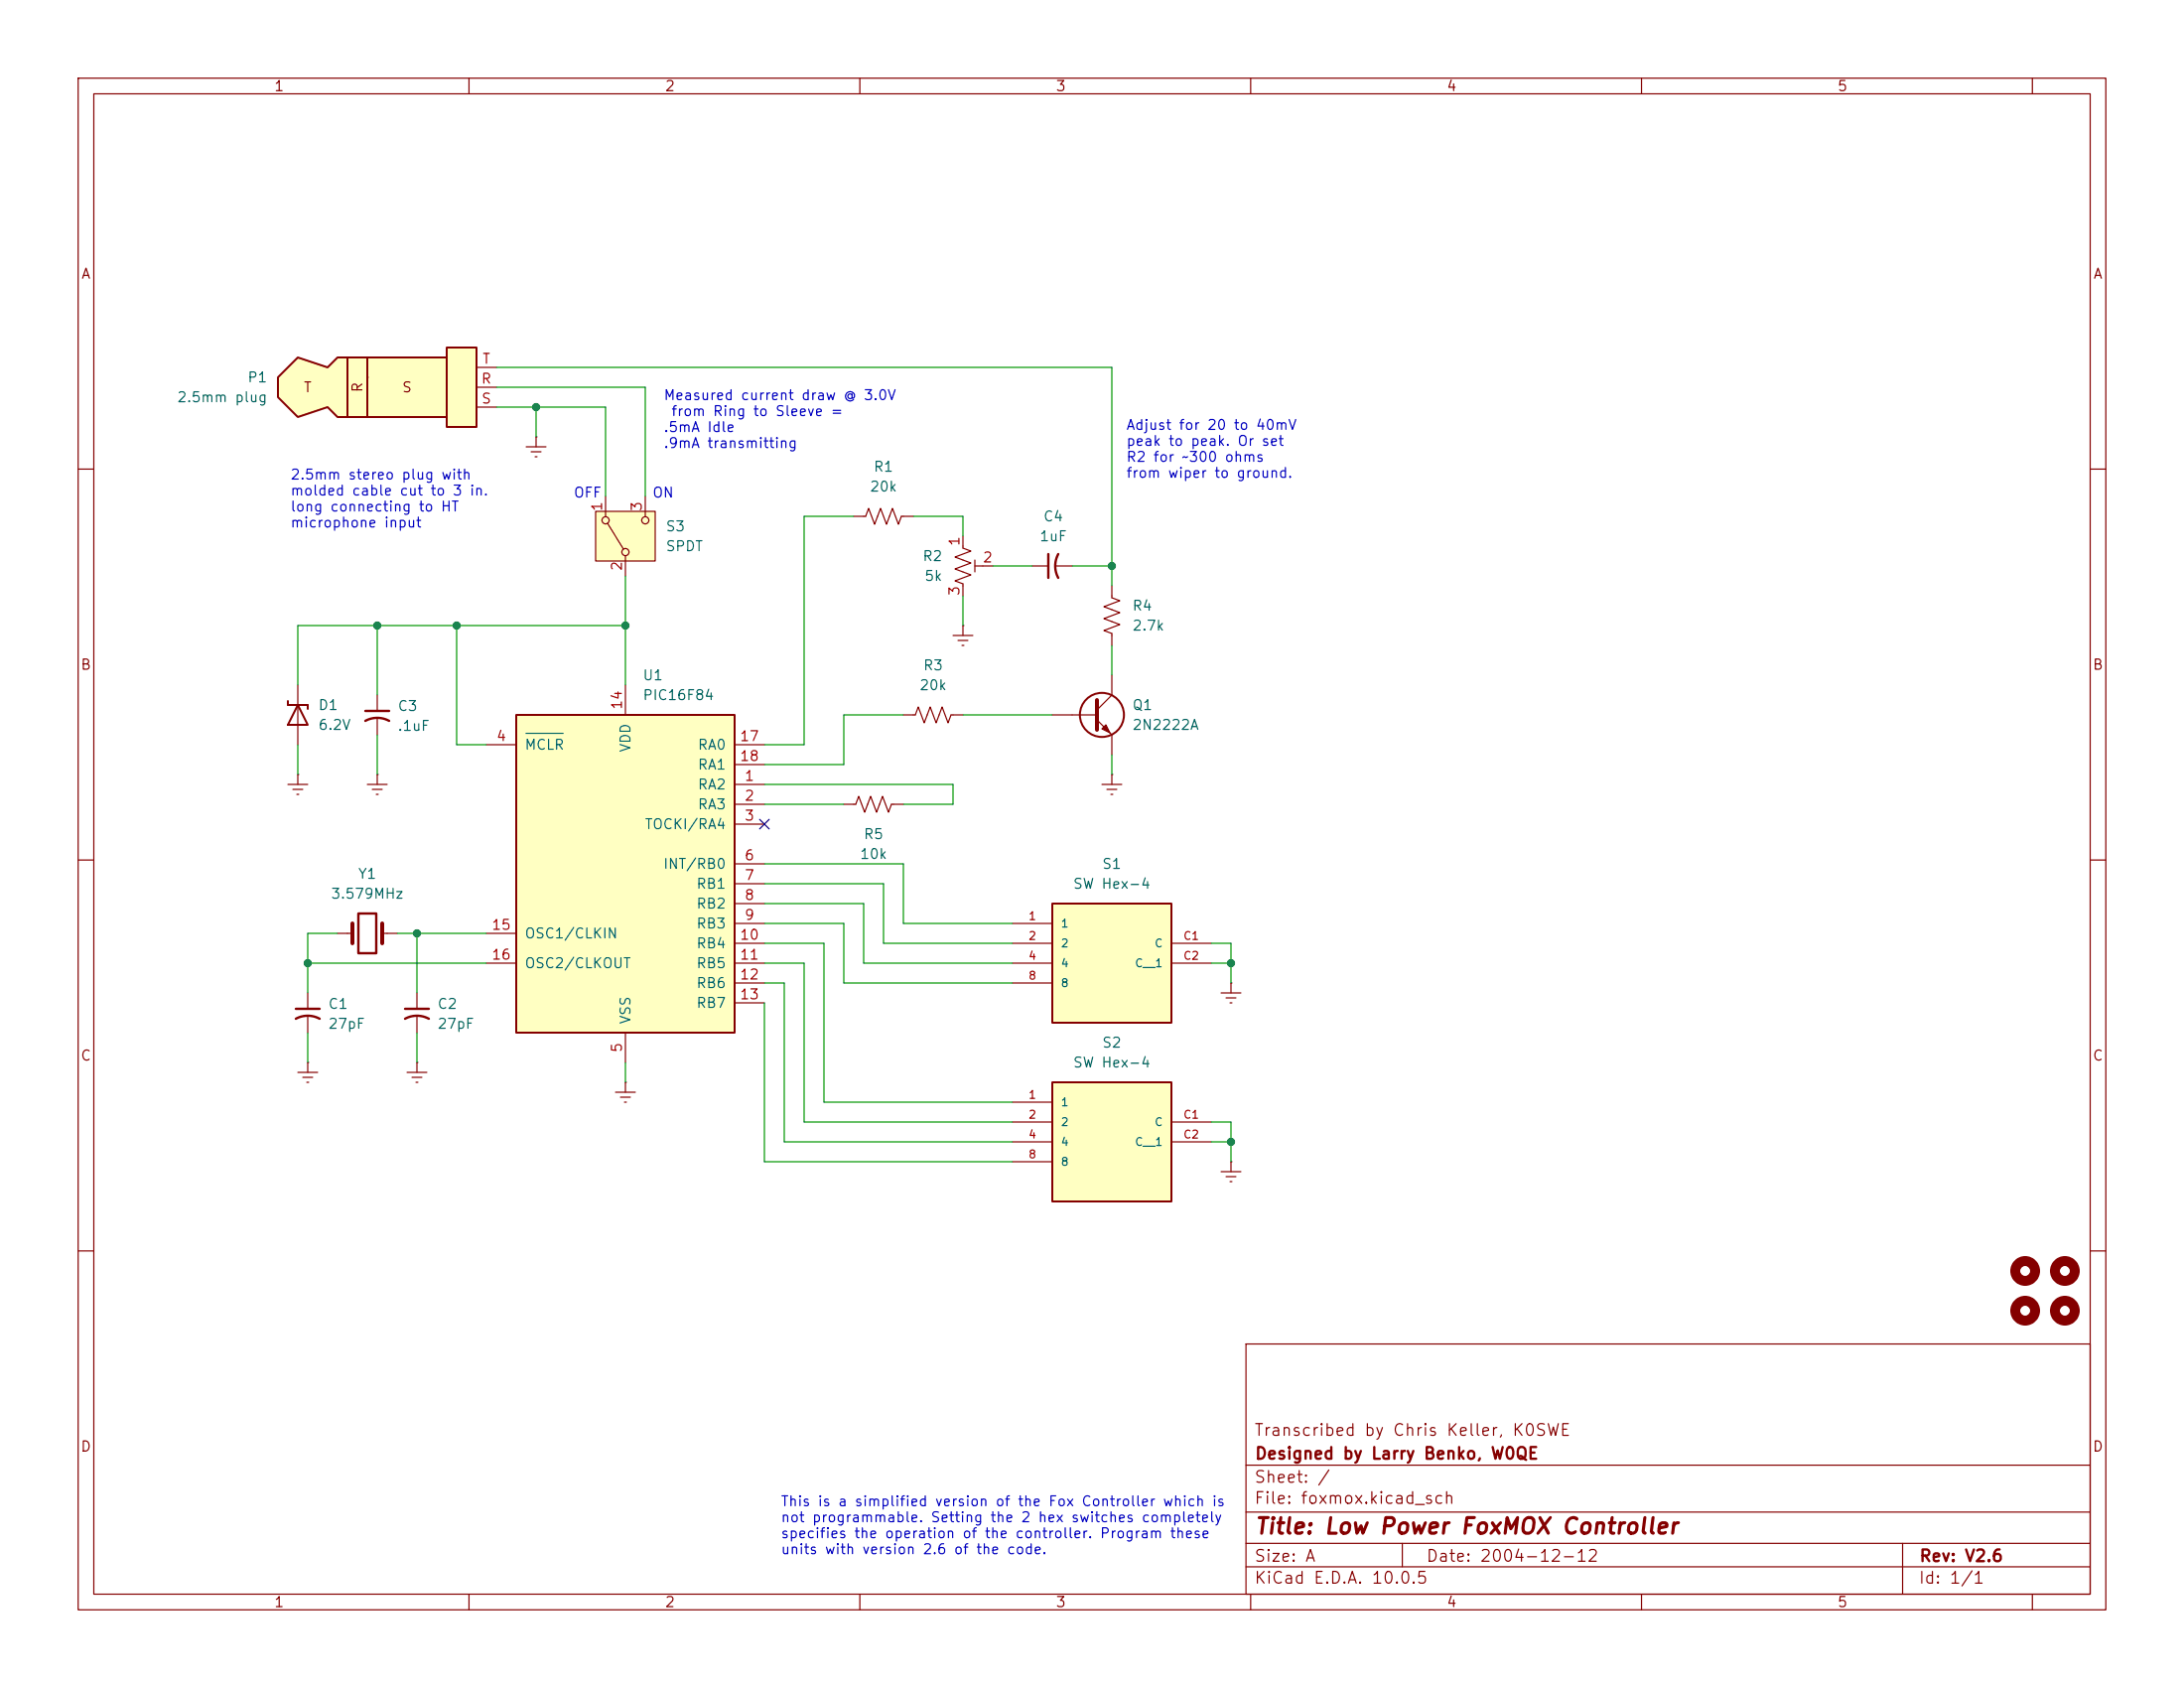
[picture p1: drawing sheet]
<svg xmlns="http://www.w3.org/2000/svg" width="279mm" height="216mm" viewBox="0 0 279 216" stroke-linecap="round" stroke-linejoin="round" font-family="sans-serif">
<g fill="none" stroke="#840000" stroke-width=".15">
<path d="M10 10h259.4v195.9h-259.4zM12 12h255.4v191.9h-255.4zM60 10v2M110 10v2M160 10v2M210 10v2M260 10v2M10 60h2M123.2 68.6v1.5l1 .4-2 .7 2 .8-2 .8 2 .7-2 .8 1 .4v1.5M124.7 71.6v1.6M124.7 72.4h2.3M132.1 72.4h2"/>
<path d="M135.1 72.4h2.1M142.2 74.9v1.6l1.1 .3-2.1 .8 2.1 .8-2.1 .7 2.1 .8-2.1 .7 1 .4v1.6M267.4 60h2M38.1 99.1h.1M38.1 87.6v7.7M38.1 99.1v1.2M48.3 99.1h.1M48.3 88.9v2M48.3 91.9v2.1M48.3 99.1v1.2M115.6 91.4h1.5l.4-1 .7 2.1 .8-2.1 .8 2.1 .7-2.1 .8 2.1 .4-1.1h1.5M121.9 81.3h2.6"/>
<path d="M122.6 81.9h1.2M123.1 82.6h.2M123.2 80h.1M123.2 80v1.3M134.6 91.4h5.7M140.3 92.1l1.9 1.9v2.5M142.2 99.1h.1M142.2 86.4v2.5l-1.9 1.9M142.2 99.1v1.2M10 110h2M36.8 100.3h2.6M37.5 101h1.2"/>
<path d="M38 101.6h.2M47 100.3h2.5M47.6 101h1.3M48.1 101.6h.3M141 100.3h2.5M141.6 101h1.3M142.1 101.6h.3M267.4 110h2M10 160h2M159.4 171.9h108v32h-108zM267.4 160h2M159.4 197.4h108"/>
<path d="M159.4 193.4h108M159.4 187.4h108M179.4 197.4v3M243.4 197.4v6.5M60 203.9v2M110 203.9v2M159.4 200.4h108M160 203.9v2M210 203.9v2M260 203.9v2"/>
</g>
<path d="M134.1 70.9v3M135.4 70.9a3.2 3.2 0 0 0 0 3M46.7 92.2a3.2 3.2 0 0 1 3.1 0M46.7 90.9h3.1" fill="none" stroke="#840000" stroke-width=".3"/>
<g fill="none" stroke="#840000" stroke-width=".25">
<path d="M36.8 89.7v.5h2.6M36.8 90.2h2.6v.5M38.1 90.2l1.3 2.5h-2.6z"/>
<circle cx="141" cy="91.4" r="2.82"/>
</g>
<path d="M140.3 89.5v3.8" fill="none" stroke="#840000" stroke-width=".51"/>
<path d="M141 93.2l.5-.5 .5 1z" fill="#840000" stroke="#840000" stroke-width=".15"/>
<g fill="#ffffc2">
<path d="M44.4 45.7h12.7v7.6h-12.7z"/>
<path d="M35.6 48.3l2.5-2.6 3.8 1.3 1.3-1.3h1.2v7.6h-1.2l-1.3-1.2-3.8 1.2-2.5-2.5z"/>
<path d="M57.1 44.5h3.9v10.1h-3.9z"/>
</g>
<path d="M35.6 48.3l2.5-2.6 3.8 1.3 1.3-1.3h1.2v7.6h-1.2l-1.3-1.2-3.8 1.2-2.5-2.5zM44.4 45.7h2.6v7.6h-2.6zM44.4 45.7h12.7v7.6h-12.7zM57.1 44.5h3.9v10.1h-3.9z" fill="none" stroke="#840000" stroke-width=".25"/>
<path d="M47 48.3h.1M61 49.5h2.5M61 52.1h2.5M61 47h2.5" fill="none" stroke="#840000" stroke-width=".15"/>
<path d="M66 91.4h28v40.7h-28z" fill="#ffffc2"/>
<path d="M66 91.4h28v40.7h-28z" fill="none" stroke="#840000" stroke-width=".25"/>
<g fill="none" stroke="#840000" stroke-width=".15">
<path d="M62.2 95.3h3.8M80 87.6v3.8M94 95.3h3.8M94 97.8h3.8M62.2 119.4h3.8M94 100.3h3.8M94 102.9h3.8M94 105.4h3.8M94 110.5h3.8M94 113h3.8M94 115.6h3.8M94 118.1h3.8"/>
<path d="M62.2 123.2h3.8M80 132.1v3.8M94 120.7h3.8M94 123.2h3.8M94 125.7h3.8M94 128.3h3.8M156.2 127h2.5M156.8 127.6h1.3M157.4 128.3h.2M157.5 125.7h.1M157.5 125.7v1.3M156.2 149.9h2.5"/>
<path d="M156.8 150.5h1.3M157.4 151.1h.2M157.5 148.6h.1M157.5 148.6v1.3"/>
</g>
<path d="M67.3 93.8h4.7" fill="none" stroke="#006464" stroke-width=".15"/>
<g fill="none" stroke="#840000" stroke-width="1.3">
<circle cx="259.1" cy="167.6" r="1.27"/>
<circle cx="259.1" cy="162.6" r="1.27"/>
<circle cx="264.2" cy="167.6" r="1.27"/>
<circle cx="264.2" cy="162.6" r="1.27"/>
</g>
<path d="M134.6 115.6h15.3v15.2h-15.3z" fill="#ffffc2"/>
<path d="M134.6 115.6h15.3v15.2h-15.3z" fill="none" stroke="#840000" stroke-width=".25"/>
<path d="M129.5 118.1h5.1M129.5 120.7h5.1M129.5 123.2h5.1M129.5 125.7h5.1M149.9 120.7h5M149.9 123.2h5" fill="none" stroke="#840000" stroke-width=".15"/>
<path d="M134.6 138.4h15.3v15.3h-15.3z" fill="#ffffc2"/>
<path d="M134.6 138.4h15.3v15.3h-15.3z" fill="none" stroke="#840000" stroke-width=".25"/>
<g fill="none" stroke="#840000" stroke-width=".15">
<path d="M107.9 102.9h1.6l.4-1 .7 2 .8-2 .7 2 .8-2 .8 2 .3-1h1.6M38.1 137.2h2.5M38.7 137.8h1.3M39.2 138.4h.3M39.4 135.9h.1M39.4 127v2M39.4 130v2.1M39.4 135.9v1.3M53.3 127v2M53.3 130v2.1M78.7 139.7h2.6M80 138.4h.1"/>
<path d="M80 138.4v1.3M79.4 140.3h1.2M79.9 141h.2M129.5 141h5.1M129.5 143.5h5.1M129.5 146.1h5.1M129.5 148.6h5.1M149.9 143.5h5M149.9 146.1h5"/>
</g>
<path d="M37.8 130.3a3.2 3.2 0 0 1 3.1 0M37.8 129h3.1M51.8 130.3a3.2 3.2 0 0 1 3.1 0M51.8 129h3.1" fill="none" stroke="#840000" stroke-width=".3"/>
<path d="M76.2 65.4h7.6v6.4h-7.6z" fill="#ffffc2"/>
<g fill="none" stroke="#840000" stroke-width=".15">
<path d="M67.3 57.2h2.5M67.9 57.8h1.3M68.5 58.4h.2M68.6 55.9h.1M68.6 55.9v1.3M76.2 65.4h7.6v6.4h-7.6zM77.5 63.5v2.5M77.7 66.9l2.1 3.3M80 71.1v2.6M82.5 63.5v2.5M109.2 66h1.5l.4-1 .8 2.1 .7-2.1 .8 2.1 .8-2.1 .7 2.1 .4-1.1h1.5M43.2 119.4h1.9"/>
<path d="M48.9 119.4h1.9M52.1 137.2h2.5M52.7 137.8h1.3M53.2 138.4h.3M53.3 135.9h.1M53.3 135.9v1.3"/>
<circle cx="77.5" cy="66.5" r=".46"/>
<circle cx="80" cy="70.6" r=".46"/>
<circle cx="82.5" cy="66.5" r=".46"/>
</g>
<path d="M45.1 118.1v2.6M48.9 118.1v2.6" fill="none" stroke="#840000" stroke-width=".51"/>
<path d="M45.8 116.8h2.3v5.1h-2.3z" fill="none" stroke="#840000" stroke-width=".3"/>
<g fill="none" stroke="#009600" stroke-width=".15">
<path d="M63.5 47h78.7v27.9M63.5 52.1h14v11.4M63.5 49.5h19v14M68.6 52.1v3.8M80 73.7v13.9M109.2 66h-6.3v29.3h-5.1M116.8 66h6.4v2.6M123.2 76.2v3.8M127 72.4h5.1M137.2 72.4h5M38.1 95.3v3.8M48.3 80v8.9"/>
<path d="M48.3 94v5.1M58.4 80v15.3h3.8M80 80h-41.9v7.6M115.6 91.4h-7.7v6.4h-10.1M123.2 91.4h11.4M142.2 82.6v3.8M142.2 96.5v2.6M43.2 119.4h-3.8v7.6M50.8 119.4h11.4M53.3 119.4v7.6M97.8 115.6h12.7v7.6h19M97.8 110.5h17.8v7.6h13.9"/>
<path d="M97.8 118.1h10.1v7.6h21.6M97.8 113h15.2v7.7h16.5M97.8 100.3h24.1v2.6h-6.3M97.8 102.9h10.1M39.4 123.2h22.8M39.4 132.1v3.8M53.3 132.1v3.8M80 135.9v2.5M97.8 120.7h7.6v20.3h24.1M97.8 125.7h2.5v20.4h29.2M97.8 123.2h5.1v20.3h26.6M97.8 128.3v20.3h31.7"/>
<path d="M154.9 120.7h2.6v5M154.9 123.2h2.6M154.9 143.5h2.6v5.1M154.9 146.1h2.6"/>
</g>
<path d="M97.2 104.8l1.2 1.2M98.4 104.8l-1.2 1.2" fill="none" stroke="#000084" stroke-width=".15"/>
<g fill="#009600" stroke="#009600" stroke-width=".13">
<circle cx="142.2" cy="72.4" r=".46"/>
<circle cx="80" cy="80" r=".46"/>
<circle cx="68.6" cy="52.1" r=".46"/>
<circle cx="157.5" cy="146.1" r=".46"/>
<circle cx="157.5" cy="123.2" r=".46"/>
<circle cx="58.4" cy="80" r=".46"/>
<circle cx="53.3" cy="119.4" r=".46"/>
<circle cx="39.4" cy="123.2" r=".46"/>
<circle cx="48.3" cy="80" r=".46"/>
</g>
<text font-size="2" fill="#840000" x="160.4" y="196.7">Title: Low Power FoxMOX Controller</text>
<g font-size="1.5" fill="#840000">
<text x="160.4" y="184">Transcribed by Chris Keller, K0SWE</text>
<text x="160.4" y="190">Sheet: /</text>
<text x="160.4" y="187">Designed by Larry Benko, W0QE</text>
<text x="160.4" y="192.7">File: foxmox.kicad_sch</text>
<text x="160.4" y="202.9">KiCad E.D.A. 10.0.5</text>
<text x="160.4" y="200.1">Size: A</text>
<text x="182.4" y="200.1">Date: 2004-12-12</text>
<text x="245.4" y="202.9">Id: 1/1</text>
<text x="245.4" y="200.1">Rev: V2.6</text>
</g>
<g font-size="1.3" fill="#840000">
<text x="35" y="12">1</text>
<text x="85" y="12">2</text>
<text x="135" y="12">3</text>
<text x="185" y="12">4</text>
<text x="235" y="12">5</text>
<text x="10.3" y="36">A</text>
<text x="267.7" y="36">A</text>
<text x="38.8" y="50.5">T</text>
<text x="46.7" y="50.3" transform="rotate(-90 46.7 50.3)">R</text>
<text x="51.3" y="50.5">S</text>
<text x="10.2" y="86">B</text>
<text x="267.6" y="86">B</text>
<text x="10.2" y="136">C</text>
<text x="267.6" y="136">C</text>
<text x="10.2" y="186">D</text>
<text x="267.6" y="186">D</text>
<text x="35" y="205.9">1</text>
<text x="85" y="205.9">2</text>
<text x="135" y="205.9">3</text>
<text x="185" y="205.9">4</text>
<text x="235" y="205.9">5</text>
</g>
<g font-size="1.3" fill="#a90000">
<text x="61.6" y="46.9">T</text>
<text x="61.5" y="49.4">R</text>
<text x="61.5" y="51.9">S</text>
<text x="77.3" y="65.5" transform="rotate(-90 77.3 65.5)">1</text>
<text x="82.4" y="65.5" transform="rotate(-90 82.4 65.5)">3</text>
<text x="123.1" y="69.9" transform="rotate(-90 123.1 69.9)">1</text>
<text x="79.9" y="73.1" transform="rotate(-90 79.9 73.1)">2</text>
<text x="123.1" y="76.3" transform="rotate(-90 123.1 76.3)">3</text>
<text x="125.6" y="72.3">2</text>
<text x="63.4" y="95.1">4</text>
<text x="79.9" y="90.9" transform="rotate(-90 79.9 90.9)">14</text>
<text x="94.5" y="95.1">17</text>
<text x="94.5" y="97.7">18</text>
<text x="95.2" y="100.2">1</text>
<text x="95.2" y="102.7">2</text>
<text x="95.2" y="105.3">3</text>
<text x="95.2" y="110.4">6</text>
<text x="95.2" y="112.9">7</text>
<text x="62.8" y="119.2">15</text>
<text x="95.2" y="115.4">8</text>
<text x="95.2" y="118">9</text>
<text x="62.8" y="123.1">16</text>
<text x="94.5" y="120.5">10</text>
<text x="94.5" y="123.1">11</text>
<text x="94.5" y="125.6">12</text>
<text x="94.5" y="128.1">13</text>
<text x="79.9" y="134.7" transform="rotate(-90 79.9 134.7)">5</text>
</g>
<g font-size="1.3" fill="#006464">
<text x="22.6" y="51.8">2.5mm plug</text>
<text x="31.6" y="49.2">P1</text>
<text x="111.2" y="63.2">20k</text>
<text x="111.7" y="60.7">R1</text>
<text x="85.1" y="68.3">S3</text>
<text x="85.1" y="70.8">SPDT</text>
<text x="132.9" y="69.5">1uF</text>
<text x="133.4" y="67">C4</text>
<text x="117.9" y="72.1">R2</text>
<text x="118.2" y="74.6">5k</text>
<text x="144.8" y="78.4">R4</text>
<text x="144.8" y="81">2.7k</text>
<text x="82.1" y="87.3">U1</text>
<text x="82.1" y="89.9">PIC16F84</text>
<text x="117.5" y="88.6">20k</text>
<text x="118" y="86.1">R3</text>
<text x="40.6" y="91.1">D1</text>
<text x="40.6" y="93.7">6.2V</text>
<text x="50.8" y="91.3">C3</text>
<text x="50.8" y="93.8">.1uF</text>
<text x="144.8" y="91.1">Q1</text>
<text x="144.8" y="93.7">2N2222A</text>
<text x="67" y="96.2">MCLR</text>
<text x="81" y="96.3" transform="rotate(-90 81 96.3)">VDD</text>
<text x="89.2" y="101.3">RA2</text>
<text x="89.2" y="96.2">RA0</text>
<text x="89.2" y="98.8">RA1</text>
<text x="82.4" y="106.4">TOCKI/RA4</text>
<text x="89.2" y="103.8">RA3</text>
<text x="110.4" y="107.6">R5</text>
<text x="45.7" y="112.7">Y1</text>
<text x="84.8" y="111.5">INT/RB0</text>
<text x="89" y="114">RB1</text>
<text x="109.9" y="110.2">10k</text>
<text x="137.2" y="114">SW Hex-4</text>
<text x="140.9" y="111.5">S1</text>
<text x="42.2" y="115.3">3.579MHz</text>
<text x="89" y="116.5">RB2</text>
<text x="89" y="119.1">RB3</text>
<text x="67" y="120.3">OSC1/CLKIN</text>
<text x="67" y="124.2">OSC2/CLKOUT</text>
<text x="89" y="121.6">RB4</text>
<text x="89" y="124.2">RB5</text>
<text x="41.9" y="129.4">C1</text>
<text x="41.9" y="131.9">27pF</text>
<text x="55.9" y="129.4">C2</text>
<text x="55.9" y="131.9">27pF</text>
<text x="81" y="131.1" transform="rotate(-90 81 131.1)">VSS</text>
<text x="89" y="126.7">RB6</text>
<text x="89" y="129.2">RB7</text>
<text x="137.2" y="136.9">SW Hex-4</text>
<text x="140.9" y="134.3">S2</text>
</g>
<g font-size="1.3" fill="#0000c2">
<text x="84.8" y="51.5">Measured current draw @ 3.0V</text>
<text x="85.8" y="53.5">from Ring to Sleeve =</text>
<text x="84.8" y="55.6">.5mA Idle</text>
<text x="84.8" y="57.6">.9mA transmitting</text>
<text x="144" y="55.3">Adjust for 20 to 40mV</text>
<text x="144" y="57.3">peak to peak. Or set</text>
<text x="144" y="59.4">R2 for ~300 ohms</text>
<text x="37.1" y="61.7">2.5mm stereo plug with</text>
<text x="37.1" y="63.7">molded cable cut to 3 in.</text>
<text x="37.1" y="65.7">long connecting to HT</text>
<text x="73.3" y="64">OFF</text>
<text x="83.4" y="64">ON</text>
<text x="144" y="61.4">from wiper to ground.</text>
<text x="37.1" y="67.8">microphone input</text>
<text x="99.8" y="193">This is a simplified version of the Fox Controller which is</text>
<text x="99.8" y="195">not programmable. Setting the 2 hex switches completely</text>
<text x="99.8" y="197.1">specifies the operation of the controller. Program these</text>
<text x="99.8" y="199.1">units with version 2.6 of the code.</text>
</g>
<g font-size="1" fill="#a90000">
<text x="131.5" y="117.9">1</text>
<text x="131.5" y="120.5">2</text>
<text x="131.5" y="123">4</text>
<text x="131.5" y="125.5">8</text>
<text x="151.3" y="120.5">C1</text>
<text x="151.3" y="123">C2</text>
<text x="131.5" y="140.8">1</text>
<text x="131.5" y="143.3">2</text>
<text x="151.3" y="143.3">C1</text>
<text x="131.5" y="145.9">4</text>
<text x="131.5" y="148.4">8</text>
<text x="151.3" y="145.9">C2</text>
</g>
<g font-size="1" fill="#006464">
<text x="135.6" y="118.9">1</text>
<text x="135.6" y="121.4">2</text>
<text x="135.6" y="124">4</text>
<text x="145.1" y="124">C__1</text>
<text x="147.6" y="121.4">C</text>
<text x="135.6" y="126.5">8</text>
<text x="135.6" y="141.7">1</text>
<text x="135.6" y="144.3">2</text>
<text x="135.6" y="146.8">4</text>
<text x="135.6" y="149.4">8</text>
<text x="145.1" y="146.8">C__1</text>
<text x="147.6" y="144.3">C</text>
</g>
</svg>
